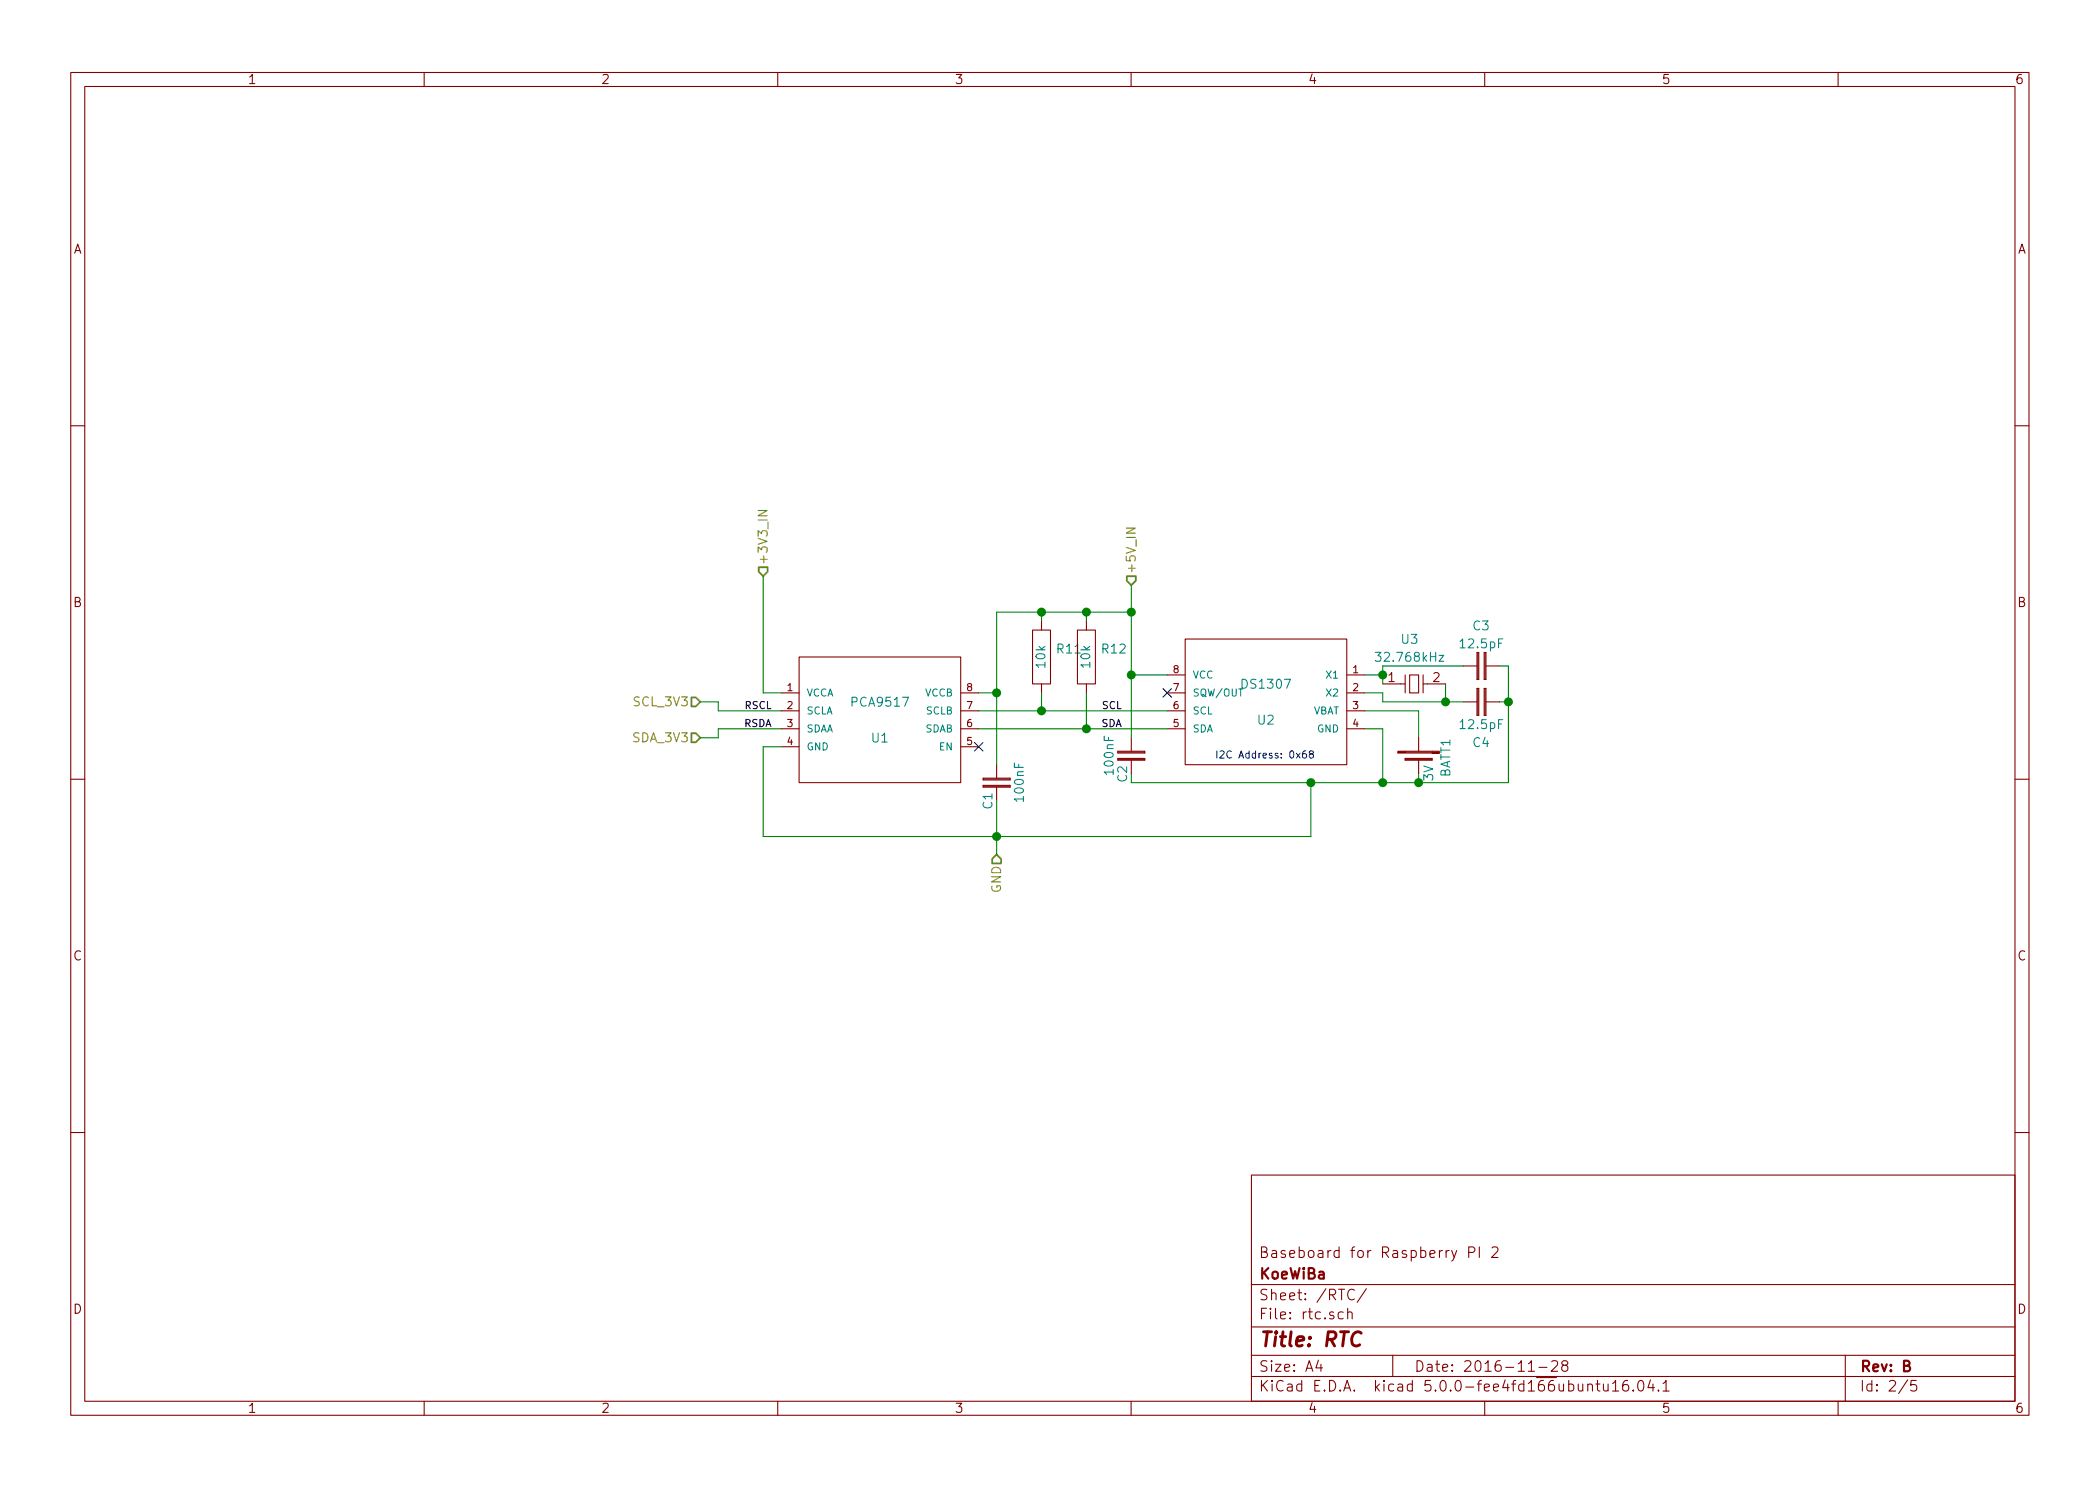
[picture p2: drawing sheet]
<svg xmlns="http://www.w3.org/2000/svg" width="297mm" height="210mm" viewBox="0 0 297 210" stroke-linecap="round" stroke-linejoin="round" font-family="sans-serif">
<g fill="none" stroke="#840000" stroke-width=".15">
<path d="M10 10.3h277v189.9h-277zM12 12.2h273v186.1h-273zM60 10.3v1.9M110 10.3v1.9M160 10.3v1.9M210 10.3v1.9M260 10.3v1.9M10 60.2h2M285 60.2h2M110.5 98h2.5M113 93h22.9v17.7h-22.9zM135.9 98h2.5"/>
<path d="M146 89.1h2.6v7.7h-2.6zM147.3 87.9v1.2M147.3 96.8v1.2M152.4 89.1h2.5v7.7h-2.5zM153.7 87.9v1.2M153.7 96.8v1.2M165.1 95.5h2.5M165.1 98h2.5M167.6 90.4h22.9v17.8h-22.9zM190.5 95.5h2.5M190.5 98h2.5M195.6 96.8h3.2"/>
<path d="M198.8 95.5v2.5M199.4 95.5h1.3v2.5h-1.3zM201.3 95.5v2.5M201.3 96.8h3.2M207 99.3h1.9M207 94.2h1.9M208.9 97.4h.3v3.8h-.3zM208.9 92.3v3.8h.3v-3.8M209 97.4v3.8M209 92.3v3.8M209.9 97.4h.3v3.8h-.3zM209.9 92.3v3.8h.3v-3.8"/>
<path d="M210.1 97.4v3.8M210.1 92.3v3.8M210.2 99.3h1.9M210.2 94.2h1.9M10 110.3h2M110.5 100.6h2.5M110.5 103.1h2.5M110.5 105.7h2.5M135.9 100.6h2.5M135.9 103.1h2.5M135.9 105.7h2.5M139.1 110.2h3.8"/>
<path d="M139.1 110.1h3.8v.3h-3.8zM139.1 111.1h3.8v.3h-3.8zM139.1 111.2h3.8M141 108.2v1.9M141 111.4v1.9M158.1 106.4h3.8M158.1 106.3h3.8v.2h-3.8M158.1 107.3h3.8v.3h-3.8M158.1 107.4h3.8M160 104.4v1.9M160 107.6v1.9M165.1 100.6h2.5"/>
<path d="M165.1 103.1h2.5M190.5 100.6h2.5M190.5 103.1h2.5M198.8 106.4h-1.1h5.8M198.8 107.3h3.8v.3h-3.8zM198.8 107.4h3.8M200.7 104.4v1.9M200.7 107.6v1.9M202.6 106.5h1h-5.9v-.2h5.9v.2M285 110.3h2M10 160.2h2M177 166.3h108v32h-108z"/>
<path d="M207.7 177.2h.6a.41 .41 0 0 0 .3-.4 .41 .41 0 0 0-.3-.4h-.6v1.5M209.2 176.4v1.5M211 176.6l.3-.2 .5 .1a.4 .4 0 0 1 0 .6l-.8 .8h.9M285 160.2h2M60 198.3v1.9M110 198.3v1.9M160 198.3v1.9M177 194.8h108M177 191.8h108M177 187.8h108M177 181.8h108M186.5 192.5l-.4 1h1"/>
<path d="M186.8 193v1M190 185.7a.53 .53 0 0 0-.7 0v.8a.53 .53 0 0 0 .7 0M190.6 185.7a.38 .38 0 0 1 .7 .1v.8M190.6 185.1v1.5M191.6 182.6a.6 .6 0 0 0-.8 0 .6 .6 0 0 0-.2 .7 .58 .58 0 0 0 .3 .6 .58 .58 0 0 0 .7-.1M193.3 182.3l-1.3 2M197 191.8v3M210 198.3v1.9M216.2 194h.8M217.7 193.5h1.1M219.5 192.7l.2-.2h.3a.41 .41 0 0 1 .3 .7l-.9 .8h.9M221.2 193.2l-.3-.3 .3-.4a.47 .47 0 0 1 .6 .3l-.2 .3-.4 .1a.48 .48 0 0 0-.2 .7 .48 .48 0 0 0 .8-.2l-.1-.4-.2-.1"/>
<path d="M224.6 196a.41 .41 0 0 1 .6 0v.8M225.7 195.8h.6M226 195.3v1.3l.2 .2h.1M226.8 195.8v.8a.39 .39 0 0 0 .7 .1M227.5 195.8v1M228.1 195.8l.4-.5v1.5M228.1 196.8h.9M230.2 195.3a.59 .59 0 0 0-.7 .7l.1 .7 .2 .1h.3l.2-.1 .1-.5-.2-.2-.4-.1-.3 .3M231 196.7h.1l-.1 .1-.1-.1h.1v.1M231.8 195.5a.35 .35 0 0 1 .4-.2 .35 .35 0 0 1 .2 .3 .78 .78 0 0 1-.4 1.2 .87 .87 0 0 1-.2-1.3zM233.5 195.2l-.4 1.1h.9M233.8 195.8v1"/>
<path d="M234.6 196.7v.1l-.1-.1h.1v.1M235.2 195.8l.5-.5v1.5M235.2 196.8h.9M260 198.3v1.9M261 191.8v6.5M269.8 195.2l-1.2 2M271 195.3h-.7v.7a.62 .62 0 0 1 .7 0l.1 .2-.1 .5-.2 .1h-.3l-.2-.1"/>
</g>
<path d="M192.5 188.6a.71 .71 0 0 0-1.1 .3 .98 .98 0 0 0 .3 1.5l.6-.1" fill="none" stroke="#840000" stroke-width=".41"/>
<g fill="none" stroke="#008400" stroke-width=".15">
<path d="M99.1 99.3h2.5v1.3h8.9M107.9 81.5v16.5h2.6M138.4 98h2.6M147.3 86.6v1.3M147.3 98v2.6M153.7 86.6v1.3M153.7 98v5.1M160 95.5h5.1M160 86.6h-19v21.6M160 82.8v21.6M193 98h2.6v1.3h11.4M193 95.5h2.6"/>
<path d="M204.5 96.8v2.5M207 94.2h-11.4v2.6M212.1 99.3h1.3M212.1 94.2h1.3v16.5h-53.4M110.5 103.1h-8.9v1.3h-2.5M110.5 105.7h-2.6v12.7h77.5v-7.7M138.4 100.6h26.7M138.4 103.1h26.7M141 113.3v7.6M193 100.6h7.7v3.8M193 103.1h2.6v7.6M200.7 109.5v1.2"/>
</g>
<g fill="#008400" stroke="#008400" stroke-width=".25">
<circle cx="141" cy="98" r=".51"/>
<circle cx="185.4" cy="110.7" r=".51"/>
<circle cx="195.6" cy="110.7" r=".51"/>
<circle cx="213.4" cy="99.3" r=".51"/>
<circle cx="204.5" cy="99.3" r=".51"/>
<circle cx="195.6" cy="95.5" r=".51"/>
<circle cx="200.7" cy="110.7" r=".51"/>
<circle cx="160" cy="95.5" r=".51"/>
<circle cx="153.7" cy="86.6" r=".51"/>
<circle cx="160" cy="86.6" r=".51"/>
<circle cx="147.3" cy="100.6" r=".51"/>
<circle cx="153.7" cy="103.1" r=".51"/>
<circle cx="147.3" cy="86.6" r=".51"/>
<circle cx="141" cy="118.4" r=".51"/>
</g>
<path d="M164.5 97.4l1.2 1.2M165.7 97.4l-1.2 1.2M137.8 105l1.2 1.3M139 105l-1.2 1.3" fill="none" stroke="#000084" stroke-width=".15"/>
<path d="M172.1 106.2v1.1M172.6 106.3l.3-.1 .2 .1 .1 .2-.7 .8h.7" fill="none" stroke="#0000c2" stroke-width=".15"/>
<path d="M194.5 92.3h.8l-.4 .5 .4 .1v.5l-.2 .2h-.4l-.2-.2M203.6 92.7h.6l-.6 .9h.6" fill="none" stroke="#008484" stroke-width=".15"/>
<path d="M97.8 98.7h.6l.7 .6-.7 .6h-.6zM107.3 80.3h1.3v.6l-.7 .6-.6-.6zM159.4 81.5h1.3v.7l-.7 .6-.6-.6zM97.8 103.8h.6l.7 .6-.7 .6h-.6zM141 120.9l.6 .6v.7h-1.3v-.7z" fill="none" stroke="#848400" stroke-width=".25"/>
<path d="M107.2 72.2h1.3l-1.3 .8h1.3M159.3 74.7h1.3l-1.3 .7h1.3" fill="none" stroke="#848400" stroke-width=".15"/>
<text font-size="2.8" fill="#840000" x="178" y="190.5">Title: RTC</text>
<g font-size="2.1" fill="#840000">
<text x="178" y="178">Baseboard for Raspberry PI 2</text>
<text x="178" y="184">Sheet: /RTC/</text>
<text x="178" y="181">KoeWiBa</text>
<text x="178" y="186.7">File: rtc.sch</text>
<text x="178" y="196.9">KiCad E.D.A. kicad 5.0.0-fee4fd166ubuntu16.04.1</text>
<text x="178" y="194.1">Size: A4</text>
<text x="200" y="194.1">Date: 2016-11-28</text>
<text x="263" y="194.1">Rev: B</text>
<text x="263" y="196.9">Id: 2/5</text>
</g>
<g font-size="1.8" fill="#840000">
<text x="35" y="11.9">1</text>
<text x="85" y="11.9">2</text>
<text x="135" y="11.9">3</text>
<text x="185" y="11.9">4</text>
<text x="235" y="11.9">5</text>
<text x="285" y="11.9">6</text>
<text x="10.4" y="35.9">A</text>
<text x="285.4" y="35.9">A</text>
<text x="10.4" y="85.9">B</text>
<text x="285.4" y="85.9">B</text>
<text x="196.4" y="96.5">1</text>
<text x="202.7" y="96.5">2</text>
<text x="10.4" y="135.9">C</text>
<text x="285.4" y="135.9">C</text>
<text x="10.4" y="185.9">D</text>
<text x="285.4" y="185.9">D</text>
<text x="35" y="199.9">1</text>
<text x="85" y="199.9">2</text>
<text x="135" y="199.9">3</text>
<text x="185" y="199.9">4</text>
<text x="235" y="199.9">5</text>
<text x="285" y="199.9">6</text>
</g>
<g font-size="1.8" fill="#848400">
<text x="108.6" y="80" transform="rotate(-90 108.6 80)">+3V3_IN</text>
<text x="160.7" y="81.3" transform="rotate(-90 160.7 81.3)">+5V_IN</text>
<text x="89.9" y="99.9">SCL_3V3</text>
<text x="89.7" y="105">SDA_3V3</text>
<text x="141.6" y="126.4" transform="rotate(-90 141.6 126.4)">GND</text>
</g>
<g font-size="1.8" fill="#008484">
<text x="208.4" y="89.2">C3</text>
<text x="147.9" y="94.4" transform="rotate(-90 147.9 94.4)">10k</text>
<text x="149.6" y="92.5">R11</text>
<text x="154.2" y="94.4" transform="rotate(-90 154.2 94.4)">10k</text>
<text x="155.9" y="92.5">R12</text>
<text x="195.1" y="93.6">32.768kHz</text>
<text x="198.3" y="91.1">U3</text>
<text x="206.7" y="91.7">12.5pF</text>
<text x="120.6" y="100">PCA9517</text>
<text x="175.9" y="97.5">DS1307</text>
<text x="123.3" y="105.1">U1</text>
<text x="178" y="102.5">U2</text>
<text x="206.7" y="103.2">12.5pF</text>
<text x="208.4" y="105.7">C4</text>
<text x="144.8" y="113.3" transform="rotate(-90 144.8 113.3)">100nF</text>
<text x="157.5" y="109.5" transform="rotate(-90 157.5 109.5)">100nF</text>
<text x="159.4" y="110.6" transform="rotate(-90 159.4 110.6)">C2</text>
<text x="202.7" y="110.5" transform="rotate(-90 202.7 110.5)">3V</text>
<text x="205.2" y="110.1" transform="rotate(-90 205.2 110.1)">BATT1</text>
<text x="140.4" y="114.4" transform="rotate(-90 140.4 114.4)">C1</text>
</g>
<g font-size="1.4" fill="#840000">
<text x="166" y="95.2">8</text>
<text x="191.4" y="95.2">1</text>
<text x="111.4" y="97.8">1</text>
<text x="111.4" y="100.3">2</text>
<text x="136.8" y="100.3">7</text>
<text x="136.8" y="97.8">8</text>
<text x="166" y="100.3">6</text>
<text x="166" y="97.8">7</text>
<text x="191.4" y="97.8">2</text>
<text x="191.4" y="100.3">3</text>
<text x="111.4" y="102.9">3</text>
<text x="111.4" y="105.4">4</text>
<text x="136.8" y="105.4">5</text>
<text x="136.8" y="102.9">6</text>
<text x="166" y="102.9">5</text>
<text x="191.4" y="102.9">4</text>
</g>
<g font-size="1.4">
<text x="105.4" y="100.3">RSCL</text>
<text x="155.9" y="100.3">SCL</text>
<text x="105.2" y="102.9">RSDA</text>
<text x="155.8" y="102.9">SDA</text>
</g>
<g font-size="1.4" fill="#008484">
<text x="114" y="98.5">VCCA</text>
<text x="114" y="101.1">SCLA</text>
<text x="130.9" y="98.5">VCCB</text>
<text x="131" y="101.1">SCLB</text>
<text x="168.7" y="101.1">SCL</text>
<text x="168.7" y="98.5">SQW/OUT</text>
<text x="168.7" y="96">VCC</text>
<text x="185.6" y="101.1">VBAT</text>
<text x="187.8" y="96">X1</text>
<text x="187.8" y="98.5">X2</text>
<text x="114" y="103.6">SDAA</text>
<text x="114" y="106.2">GND</text>
<text x="130.9" y="103.6">SDAB</text>
<text x="132.9" y="106.2">EN</text>
<text x="168.7" y="103.6">SDA</text>
<text x="186.3" y="103.6">GND</text>
</g>
<text font-size="1.4" fill="#0000c2" x="173.8" y="107.3">I2C Address: 0x68</text>
</svg>
